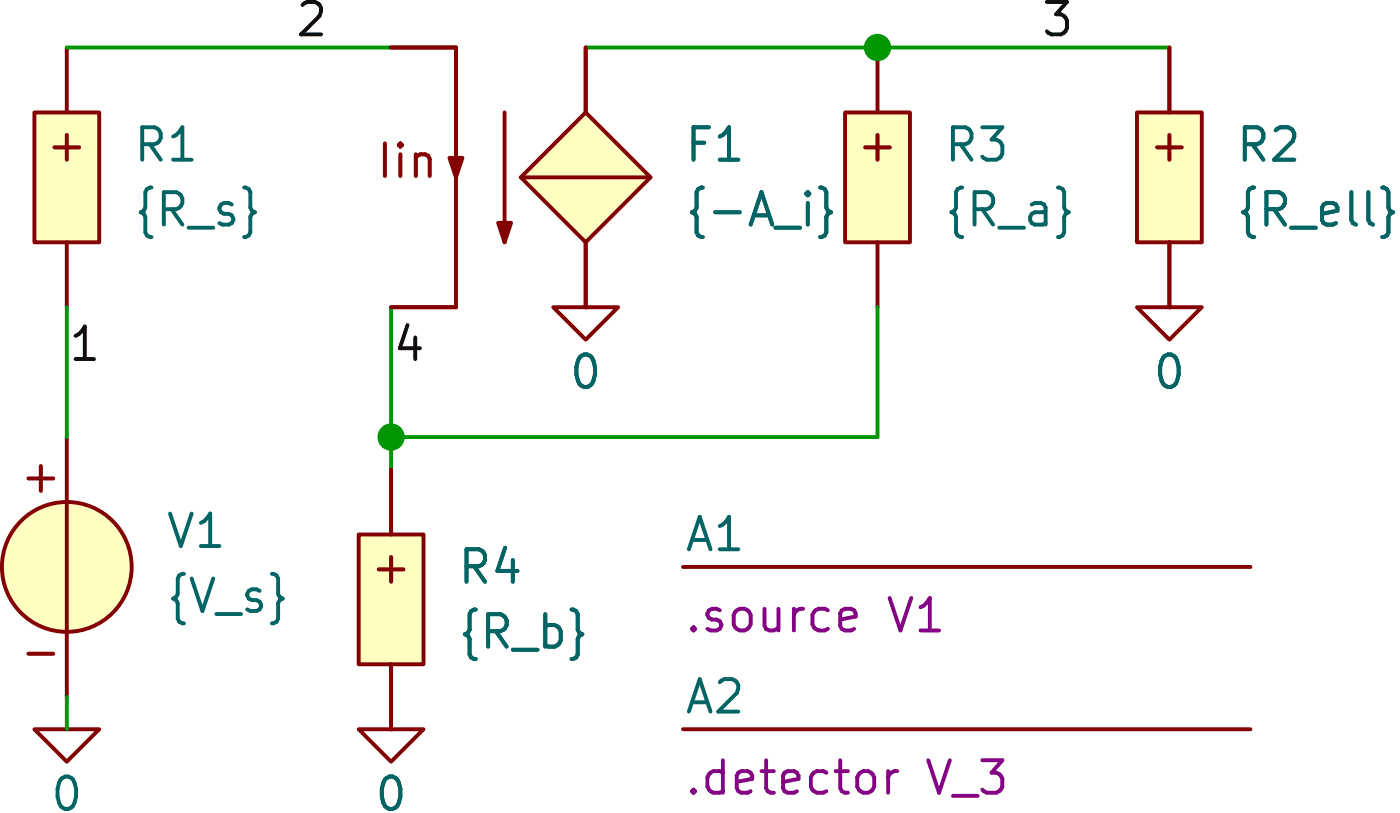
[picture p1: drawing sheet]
(kicad_sch
 (version 20231120)
 (generator "eeschema")
 (generator_version "8.0")
 (paper "A4")
 (title_block
  (title "vAmpBlackF"))
 (lib_symbols
  (symbol "SLiCAP:Command"
   (pin_numbers hide)
   (pin_names
    (offset 0) hide) (exclude_from_sim no) (in_bom yes) (on_board yes)
   (property "Reference" "A?" (at 0 1.27 0) (do_not_autoplace) (effects (font (size 1.27 1.27)) (justify left)))
   (property "Value" "" (at 0 -0.635 0) (effects (font (size 1.27 1.27)) (justify left) (hide yes)))
   (property "Footprint" "" (at 0 -1.27 0) (effects (font (size 1.27 1.27)) (justify left) (hide yes)))
   (property "Datasheet" "" (at 0 -1.27 0) (effects (font (size 1.27 1.27)) (justify left) (hide yes)))
   (property "Description" "SLiCAP command (.lib, .param, .model. subckt}" (at 23.114 -4.064 0) (effects (font (size 1.27 1.27)) (hide yes)))
   (property "command" "?" (at 0 -1.905 0) (do_not_autoplace) (effects (font (size 1.27 1.27)) (justify left)))
   (symbol "Command_0_1"
    (polyline (pts (xy 0 0) (xy 22.225 0)) (stroke (width 0) (type default)) (fill (type none)))))
  (symbol "SLiCAP:F"
   (pin_numbers hide)
   (pin_names
    (offset 0) hide) (exclude_from_sim no) (in_bom yes) (on_board yes)
   (property "Reference" "F?" (at 3.175 1.27 0) (effects (font (size 1.27 1.27)) (justify left)))
   (property "Value" "?" (at 3.175 -1.27 0) (show_name) (effects (font (size 1.27 1.27)) (justify left)))
   (property "Footprint" "" (at 0 -1.27 0) (effects (font (size 1.27 1.27)) (justify left) (hide yes)))
   (property "Datasheet" "" (at 0 -1.27 0) (effects (font (size 1.27 1.27)) (justify left) (hide yes)))
   (property "Description" "Current-controlled current source" (at 19.812 -5.842 0) (effects (font (size 1.27 1.27)) (hide yes)))
   (property "model" "F" (at 3.048 -3.556 0) (show_name) (effects (font (size 1.27 1.27)) (justify left) (hide yes)))
   (symbol "F_0_1"
    (polyline (pts (xy -5.08 0) (xy -5.08 5.08)) (stroke (width 0) (type solid)) (fill (type none)))
    (polyline (pts (xy -5.08 5.08) (xy -5.08 -5.08)) (stroke (width 0) (type default)) (fill (type none)))
    (polyline (pts (xy -3.175 -2.54) (xy -3.175 2.54)) (stroke (width 0) (type solid)) (fill (type none)))
    (polyline (pts (xy -2.54 0) (xy 2.54 0)) (stroke (width 0) (type solid)) (fill (type none)))
    (polyline (pts (xy -5.08 0) (xy -5.334 0.762) (xy -4.826 0.762) (xy -5.08 0)) (stroke (width 0) (type solid)) (fill (type outline)))
    (polyline (pts (xy -3.175 -2.54) (xy -3.429 -1.778) (xy -2.921 -1.778) (xy -3.175 -2.54)) (stroke (width 0) (type solid)) (fill (type outline))))
   (symbol "F_1_0"
    (pin power_out line (at 0 5.08 270) (length 2.54) (name "outP" (effects (font (size 1.27 1.27)))) (number "1" (effects (font (size 1.27 1.27)))))
    (pin power_out line (at 0 -5.08 90) (length 2.54) (name "outN" (effects (font (size 1.27 1.27)))) (number "2" (effects (font (size 1.27 1.27))))))
   (symbol "F_1_1"
    (polyline (pts (xy 0 2.54) (xy -2.54 0) (xy 0 -2.54) (xy 2.54 0) (xy 0 2.54)) (stroke (width 0) (type default)) (fill (type background)))
    (text "Iin" (at -6.985 0.635 0) (effects (font (size 1.27 1.27))))
    (pin input line (at -7.62 5.08 0) (length 2.54) (name "inp" (effects (font (size 1.27 1.27)))) (number "3" (effects (font (size 1.27 1.27)))))
    (pin input line (at -7.62 -5.08 0) (length 2.54) (name "inN" (effects (font (size 1.27 1.27)))) (number "4" (effects (font (size 1.27 1.27)))))))
  (symbol "SLiCAP:GND"
   (power)
   (pin_numbers hide)
   (pin_names
    (offset 0) hide) (exclude_from_sim no) (in_bom yes) (on_board yes)
   (property "Reference" "#0" (at 0 -5.08 0) (effects (font (size 1.27 1.27)) (hide yes)))
   (property "Value" "0" (at 0 -2.54 0) (do_not_autoplace) (effects (font (size 1.27 1.27))))
   (property "Footprint" "" (at 0 0 0) (effects (font (size 1.27 1.27)) (hide yes)))
   (property "Datasheet" "" (at 0 -10.16 0) (effects (font (size 1.27 1.27)) (hide yes)))
   (property "Description" "0V reference potential" (at 0 -7.62 0) (effects (font (size 1.27 1.27)) (hide yes)))
   (symbol "GND_0_1"
    (polyline (pts (xy -1.27 0) (xy 0 -1.27) (xy 1.27 0) (xy -1.27 0)) (stroke (width 0) (type default)) (fill (type none))))
   (symbol "GND_1_1"
    (pin power_in line (at 0 0 0) (length 0) (name "~" (effects (font (size 1.016 1.016)))) (number "1" (effects (font (size 1.016 1.016)))))))
  (symbol "SLiCAP:R"
   (pin_numbers hide)
   (pin_names
    (offset 1.016) hide) (exclude_from_sim no) (in_bom yes) (on_board yes)
   (property "Reference" "R?" (at 1.905 3.81 0) (effects (font (size 1.27 1.27)) (justify left)))
   (property "Value" "?" (at 1.905 1.905 0) (show_name) (effects (font (size 1.27 1.27)) (justify left)))
   (property "Footprint" "" (at 0.635 -3.175 0) (effects (font (size 1.27 1.27)) (hide yes)))
   (property "Datasheet" "" (at 0.635 -3.175 0) (effects (font (size 1.27 1.27)) (hide yes)))
   (property "Description" "Resistor (cannot have zero resistance)" (at 21.082 -5.842 0) (effects (font (size 1.27 1.27)) (hide yes)))
   (property "model" "R" (at 1.905 -3.81 0) (show_name) (effects (font (size 1.27 1.27)) (justify left) (hide yes)))
   (property "noisetemp" "0" (at 1.905 0 0) (show_name) (effects (font (size 1.27 1.27)) (justify left)))
   (property "noiseflow" "0" (at 15.24 0 0) (show_name) (effects (font (size 1.27 1.27)) (justify left)))
   (property "dcvar" "0" (at 1.905 -1.905 0) (show_name) (effects (font (size 1.27 1.27)) (justify left)))
   (property "dcvarlot" "0" (at 15.24 -1.905 0) (show_name) (effects (font (size 1.27 1.27)) (justify left)))
   (symbol "R_0_0"
    (text "+" (at 0 1.27 0) (effects (font (size 1.27 1.27)))))
   (symbol "R_1_0"
    (pin passive line (at 0 5.08 270) (length 2.54) (name "1" (effects (font (size 1.27 1.27)))) (number "1" (effects (font (size 1.27 1.27)))))
    (pin passive line (at 0 -5.08 90) (length 2.54) (name "2" (effects (font (size 1.27 1.27)))) (number "2" (effects (font (size 1.27 1.27))))))
   (symbol "R_1_1"
    (rectangle (start -1.27 2.54) (end 1.27 -2.54) (stroke (width 0) (type solid)) (fill (type background)))))
  (symbol "SLiCAP:V"
   (pin_numbers hide)
   (pin_names
    (offset 0) hide) (exclude_from_sim no) (in_bom yes) (on_board yes)
   (property "Reference" "V?" (at 3.175 4.445 0) (effects (font (size 1.27 1.27)) (justify left)))
   (property "Value" "?" (at 3.175 2.54 0) (show_name) (effects (font (size 1.27 1.27)) (justify left)))
   (property "Footprint" "" (at 0 -1.27 0) (effects (font (size 1.27 1.27)) (justify left) (hide yes)))
   (property "Datasheet" "" (at 0 -1.27 0) (effects (font (size 1.27 1.27)) (justify left) (hide yes)))
   (property "Description" "Independent voltage source" (at 16.51 -7.112 0) (effects (font (size 1.27 1.27)) (hide yes)))
   (property "noise" "0" (at 3.175 -3.175 0) (show_name) (effects (font (size 1.27 1.27)) (justify left)))
   (property "dc" "0" (at 3.175 0.635 0) (show_name) (effects (font (size 1.27 1.27)) (justify left)))
   (property "dcvar" "0" (at 3.175 -1.27 0) (show_name) (effects (font (size 1.27 1.27)) (justify left)))
   (property "model" "V" (at 3.175 -5.08 0) (show_name) (effects (font (size 1.27 1.27)) (justify left) (hide yes)))
   (symbol "V_0_0"
    (text "+" (at -1.016 3.556 0) (effects (font (size 1.27 1.27))))
    (text "-" (at -1.016 -3.302 0) (effects (font (size 1.27 1.27))))
    (pin power_out line (at 0 5.08 270) (length 2.54) (name "p" (effects (font (size 1.27 1.27)))) (number "1" (effects (font (size 1.27 1.27)))))
    (pin power_out line (at 0 -5.08 90) (length 2.54) (name "n" (effects (font (size 1.27 1.27)))) (number "2" (effects (font (size 1.27 1.27))))))
   (symbol "V_0_1"
    (polyline (pts (xy 0 2.54) (xy 0 -2.54)) (stroke (width 0) (type solid)) (fill (type none))))
   (symbol "V_1_0"
    (circle (center 0 0) (radius 2.54) (stroke (width 0) (type solid)) (fill (type background))))))
 (junction
  (at 41.91 49.53)
  (diameter 0)
  (color 0 0 0 0))
 (junction
  (at 60.96 34.29)
  (diameter 0)
  (color 0 0 0 0))
 (wire
  (pts (xy 29.21 49.53) (xy 29.21 44.45))
  (stroke (width 0) (type default)))
 (wire
  (pts (xy 60.96 34.29) (xy 72.39 34.29))
  (stroke (width 0) (type default)))
 (wire
  (pts (xy 60.96 44.45) (xy 60.96 49.53))
  (stroke (width 0) (type default)))
 (wire
  (pts (xy 29.21 34.29) (xy 41.91 34.29))
  (stroke (width 0) (type default)))
 (wire
  (pts (xy 49.53 34.29) (xy 60.96 34.29))
  (stroke (width 0) (type default)))
 (wire
  (pts (xy 41.91 44.45) (xy 41.91 49.53))
  (stroke (width 0) (type default)))
 (wire
  (pts (xy 41.91 49.53) (xy 41.91 50.8))
  (stroke (width 0) (type default)))
 (wire
  (pts (xy 60.96 49.53) (xy 41.91 49.53))
  (stroke (width 0) (type default)))
 (wire
  (pts (xy 29.21 60.96) (xy 29.21 59.69))
  (stroke (width 0) (type default)))
 (label "2"
  (at 38.1 34.29 0)
  (fields_autoplaced yes)
  (effects (font (size 1.27 1.27)) (justify left bottom)))
 (label "1"
  (at 29.21 46.99 0)
  (fields_autoplaced yes)
  (effects (font (size 1.27 1.27)) (justify left bottom)))
 (label "4"
  (at 41.91 46.99 0)
  (fields_autoplaced yes)
  (effects (font (size 1.27 1.27)) (justify left bottom)))
 (label "3"
  (at 67.31 34.29 0)
  (fields_autoplaced yes)
  (effects (font (size 1.27 1.27)) (justify left bottom)))
 (symbol
  (lib_id "SLiCAP:R")
  (at 41.91 55.88 0)
  (unit 1)
  (exclude_from_sim no)
  (in_bom yes)
  (on_board yes)
  (dnp no)
  (fields_autoplaced yes)
  (property "Reference" "R4" (at 44.45 54.6099 0) (effects (font (size 1.27 1.27)) (justify left)))
  (property "Value" "{R_b}" (at 44.45 57.1499 0) (effects (font (size 1.27 1.27)) (justify left)))
  (property "Footprint" "" (at 42.545 59.055 0) (effects (font (size 1.27 1.27)) (hide yes)))
  (property "Datasheet" "" (at 42.545 59.055 0) (effects (font (size 1.27 1.27)) (hide yes)))
  (property "Description" "Resistor (cannot have zero resistance)" (at 62.992 61.722 0) (effects (font (size 1.27 1.27)) (hide yes)))
  (property "model" "R" (at 43.815 59.69 0) (show_name yes) (effects (font (size 1.27 1.27)) (justify left) (hide yes)))
  (property "noisetemp" "0" (at 44.45 54.6099 0) (show_name yes) (effects (font (size 1.27 1.27)) (justify left) (hide yes)))
  (property "noiseflow" "0" (at 44.45 57.1499 0) (show_name yes) (effects (font (size 1.27 1.27)) (justify left) (hide yes)))
  (property "dcvar" "0" (at 44.45 59.6899 0) (show_name yes) (effects (font (size 1.27 1.27)) (justify left) (hide yes)))
  (property "dcvarlot" "0" (at 44.45 62.2299 0) (show_name yes) (effects (font (size 1.27 1.27)) (justify left) (hide yes)))
  (pin "1")
  (pin "2"))
 (symbol
  (lib_id "SLiCAP:R")
  (at 29.21 39.37 0)
  (unit 1)
  (exclude_from_sim no)
  (in_bom yes)
  (on_board yes)
  (dnp no)
  (fields_autoplaced yes)
  (property "Reference" "R1" (at 31.75 38.0999 0) (effects (font (size 1.27 1.27)) (justify left)))
  (property "Value" "{R_s}" (at 31.75 40.6399 0) (effects (font (size 1.27 1.27)) (justify left)))
  (property "Footprint" "" (at 29.845 42.545 0) (effects (font (size 1.27 1.27)) (hide yes)))
  (property "Datasheet" "" (at 29.845 42.545 0) (effects (font (size 1.27 1.27)) (hide yes)))
  (property "Description" "Resistor (cannot have zero resistance)" (at 50.292 45.212 0) (effects (font (size 1.27 1.27)) (hide yes)))
  (property "model" "R" (at 31.115 43.18 0) (show_name yes) (effects (font (size 1.27 1.27)) (justify left) (hide yes)))
  (property "noisetemp" "0" (at 31.75 38.0999 0) (show_name yes) (effects (font (size 1.27 1.27)) (justify left) (hide yes)))
  (property "noiseflow" "0" (at 31.75 40.6399 0) (show_name yes) (effects (font (size 1.27 1.27)) (justify left) (hide yes)))
  (property "dcvar" "0" (at 31.75 43.1799 0) (show_name yes) (effects (font (size 1.27 1.27)) (justify left) (hide yes)))
  (property "dcvarlot" "0" (at 31.75 45.7199 0) (show_name yes) (effects (font (size 1.27 1.27)) (justify left) (hide yes)))
  (pin "1")
  (pin "2"))
 (symbol
  (lib_id "SLiCAP:R")
  (at 60.96 39.37 0)
  (unit 1)
  (exclude_from_sim no)
  (in_bom yes)
  (on_board yes)
  (dnp no)
  (fields_autoplaced yes)
  (property "Reference" "R3" (at 63.5 38.0999 0) (effects (font (size 1.27 1.27)) (justify left)))
  (property "Value" "{R_a}" (at 63.5 40.6399 0) (effects (font (size 1.27 1.27)) (justify left)))
  (property "Footprint" "" (at 61.595 42.545 0) (effects (font (size 1.27 1.27)) (hide yes)))
  (property "Datasheet" "" (at 61.595 42.545 0) (effects (font (size 1.27 1.27)) (hide yes)))
  (property "Description" "Resistor (cannot have zero resistance)" (at 82.042 45.212 0) (effects (font (size 1.27 1.27)) (hide yes)))
  (property "model" "R" (at 62.865 43.18 0) (show_name yes) (effects (font (size 1.27 1.27)) (justify left) (hide yes)))
  (property "noisetemp" "0" (at 63.5 38.0999 0) (show_name yes) (effects (font (size 1.27 1.27)) (justify left) (hide yes)))
  (property "noiseflow" "0" (at 63.5 40.6399 0) (show_name yes) (effects (font (size 1.27 1.27)) (justify left) (hide yes)))
  (property "dcvar" "0" (at 63.5 43.1799 0) (show_name yes) (effects (font (size 1.27 1.27)) (justify left) (hide yes)))
  (property "dcvarlot" "0" (at 63.5 45.7199 0) (show_name yes) (effects (font (size 1.27 1.27)) (justify left) (hide yes)))
  (pin "1")
  (pin "2"))
 (symbol
  (lib_id "SLiCAP:GND")
  (at 41.91 60.96 0)
  (unit 1)
  (exclude_from_sim no)
  (in_bom yes)
  (on_board yes)
  (dnp no)
  (fields_autoplaced yes)
  (property "Reference" "#03" (at 41.91 66.04 0) (effects (font (size 1.27 1.27)) (hide yes)))
  (property "Value" "0" (at 41.91 63.5 0) (do_not_autoplace yes) (effects (font (size 1.27 1.27))))
  (property "Footprint" "" (at 41.91 60.96 0) (effects (font (size 1.27 1.27)) (hide yes)))
  (property "Datasheet" "" (at 41.91 71.12 0) (effects (font (size 1.27 1.27)) (hide yes)))
  (property "Description" "0V reference potential" (at 41.91 68.58 0) (effects (font (size 1.27 1.27)) (hide yes)))
  (pin "1"))
 (symbol
  (lib_id "SLiCAP:Command")
  (at 53.34 60.96 0)
  (unit 1)
  (exclude_from_sim no)
  (in_bom yes)
  (on_board yes)
  (dnp no)
  (fields_autoplaced yes)
  (property "Reference" "A2" (at 53.34 59.69 0) (do_not_autoplace yes) (effects (font (size 1.27 1.27)) (justify left)))
  (property "Value" "~" (at 53.34 61.595 0) (effects (font (size 1.27 1.27)) (justify left) (hide yes)))
  (property "Footprint" "" (at 53.34 62.23 0) (effects (font (size 1.27 1.27)) (justify left) (hide yes)))
  (property "Datasheet" "" (at 53.34 62.23 0) (effects (font (size 1.27 1.27)) (justify left) (hide yes)))
  (property "Description" "SLiCAP command (.lib, .param, .model. subckt}" (at 76.454 65.024 0) (effects (font (size 1.27 1.27)) (hide yes)))
  (property "command" ".detector V_3" (at 53.34 62.865 0) (do_not_autoplace yes) (effects (font (size 1.27 1.27)) (justify left))))
 (symbol
  (lib_id "SLiCAP:GND")
  (at 72.39 44.45 0)
  (unit 1)
  (exclude_from_sim no)
  (in_bom yes)
  (on_board yes)
  (dnp no)
  (fields_autoplaced yes)
  (property "Reference" "#04" (at 72.39 49.53 0) (effects (font (size 1.27 1.27)) (hide yes)))
  (property "Value" "0" (at 72.39 46.99 0) (do_not_autoplace yes) (effects (font (size 1.27 1.27))))
  (property "Footprint" "" (at 72.39 44.45 0) (effects (font (size 1.27 1.27)) (hide yes)))
  (property "Datasheet" "" (at 72.39 54.61 0) (effects (font (size 1.27 1.27)) (hide yes)))
  (property "Description" "0V reference potential" (at 72.39 52.07 0) (effects (font (size 1.27 1.27)) (hide yes)))
  (pin "1"))
 (symbol
  (lib_id "SLiCAP:V")
  (at 29.21 54.61 0)
  (unit 1)
  (exclude_from_sim no)
  (in_bom yes)
  (on_board yes)
  (dnp no)
  (fields_autoplaced yes)
  (property "Reference" "V1" (at 33.02 53.2129 0) (effects (font (size 1.27 1.27)) (justify left)))
  (property "Value" "{V_s}" (at 33.02 55.7529 0) (effects (font (size 1.27 1.27)) (justify left)))
  (property "Footprint" "" (at 29.21 55.88 0) (effects (font (size 1.27 1.27)) (justify left) (hide yes)))
  (property "Datasheet" "" (at 29.21 55.88 0) (effects (font (size 1.27 1.27)) (justify left) (hide yes)))
  (property "Description" "Independent voltage source" (at 45.72 61.722 0) (effects (font (size 1.27 1.27)) (hide yes)))
  (property "noise" "0" (at 33.02 54.4829 0) (show_name yes) (effects (font (size 1.27 1.27)) (justify left) (hide yes)))
  (property "dc" "0" (at 33.02 57.0229 0) (show_name yes) (effects (font (size 1.27 1.27)) (justify left) (hide yes)))
  (property "dcvar" "0" (at 33.02 59.5629 0) (show_name yes) (effects (font (size 1.27 1.27)) (justify left) (hide yes)))
  (property "model" "V" (at 32.385 59.69 0) (show_name yes) (effects (font (size 1.27 1.27)) (justify left) (hide yes)))
  (pin "2")
  (pin "1"))
 (symbol
  (lib_id "SLiCAP:F")
  (at 49.53 39.37 0)
  (unit 1)
  (exclude_from_sim no)
  (in_bom yes)
  (on_board yes)
  (dnp no)
  (fields_autoplaced yes)
  (property "Reference" "F1" (at 53.34 38.0999 0) (effects (font (size 1.27 1.27)) (justify left)))
  (property "Value" "{-A_i}" (at 53.34 40.6399 0) (effects (font (size 1.27 1.27)) (justify left)))
  (property "Footprint" "" (at 49.53 40.64 0) (effects (font (size 1.27 1.27)) (justify left) (hide yes)))
  (property "Datasheet" "" (at 49.53 40.64 0) (effects (font (size 1.27 1.27)) (justify left) (hide yes)))
  (property "Description" "Current-controlled current source" (at 69.342 45.212 0) (effects (font (size 1.27 1.27)) (hide yes)))
  (property "model" "F" (at 52.578 42.926 0) (show_name yes) (effects (font (size 1.27 1.27)) (justify left) (hide yes)))
  (pin "2")
  (pin "3")
  (pin "1")
  (pin "4"))
 (symbol
  (lib_id "SLiCAP:GND")
  (at 49.53 44.45 0)
  (unit 1)
  (exclude_from_sim no)
  (in_bom yes)
  (on_board yes)
  (dnp no)
  (fields_autoplaced yes)
  (property "Reference" "#02" (at 49.53 49.53 0) (effects (font (size 1.27 1.27)) (hide yes)))
  (property "Value" "0" (at 49.53 46.99 0) (do_not_autoplace yes) (effects (font (size 1.27 1.27))))
  (property "Footprint" "" (at 49.53 44.45 0) (effects (font (size 1.27 1.27)) (hide yes)))
  (property "Datasheet" "" (at 49.53 54.61 0) (effects (font (size 1.27 1.27)) (hide yes)))
  (property "Description" "0V reference potential" (at 49.53 52.07 0) (effects (font (size 1.27 1.27)) (hide yes)))
  (pin "1"))
 (symbol
  (lib_id "SLiCAP:R")
  (at 72.39 39.37 0)
  (unit 1)
  (exclude_from_sim no)
  (in_bom yes)
  (on_board yes)
  (dnp no)
  (fields_autoplaced yes)
  (property "Reference" "R2" (at 74.93 38.0999 0) (effects (font (size 1.27 1.27)) (justify left)))
  (property "Value" "{R_ell}" (at 74.93 40.6399 0) (effects (font (size 1.27 1.27)) (justify left)))
  (property "Footprint" "" (at 73.025 42.545 0) (effects (font (size 1.27 1.27)) (hide yes)))
  (property "Datasheet" "" (at 73.025 42.545 0) (effects (font (size 1.27 1.27)) (hide yes)))
  (property "Description" "Resistor (cannot have zero resistance)" (at 93.472 45.212 0) (effects (font (size 1.27 1.27)) (hide yes)))
  (property "model" "R" (at 74.295 43.18 0) (show_name yes) (effects (font (size 1.27 1.27)) (justify left) (hide yes)))
  (property "noisetemp" "0" (at 74.93 38.0999 0) (show_name yes) (effects (font (size 1.27 1.27)) (justify left) (hide yes)))
  (property "noiseflow" "0" (at 74.93 40.6399 0) (show_name yes) (effects (font (size 1.27 1.27)) (justify left) (hide yes)))
  (property "dcvar" "0" (at 74.93 43.1799 0) (show_name yes) (effects (font (size 1.27 1.27)) (justify left) (hide yes)))
  (property "dcvarlot" "0" (at 74.93 45.7199 0) (show_name yes) (effects (font (size 1.27 1.27)) (justify left) (hide yes)))
  (pin "1")
  (pin "2"))
 (symbol
  (lib_id "SLiCAP:GND")
  (at 29.21 60.96 0)
  (unit 1)
  (exclude_from_sim no)
  (in_bom yes)
  (on_board yes)
  (dnp no)
  (fields_autoplaced yes)
  (property "Reference" "#01" (at 29.21 66.04 0) (effects (font (size 1.27 1.27)) (hide yes)))
  (property "Value" "0" (at 29.21 63.5 0) (do_not_autoplace yes) (effects (font (size 1.27 1.27))))
  (property "Footprint" "" (at 29.21 60.96 0) (effects (font (size 1.27 1.27)) (hide yes)))
  (property "Datasheet" "" (at 29.21 71.12 0) (effects (font (size 1.27 1.27)) (hide yes)))
  (property "Description" "0V reference potential" (at 29.21 68.58 0) (effects (font (size 1.27 1.27)) (hide yes)))
  (pin "1"))
 (symbol
  (lib_id "SLiCAP:Command")
  (at 53.34 54.61 0)
  (unit 1)
  (exclude_from_sim no)
  (in_bom yes)
  (on_board yes)
  (dnp no)
  (fields_autoplaced yes)
  (property "Reference" "A1" (at 53.34 53.34 0) (do_not_autoplace yes) (effects (font (size 1.27 1.27)) (justify left)))
  (property "Value" "~" (at 53.34 55.245 0) (effects (font (size 1.27 1.27)) (justify left) (hide yes)))
  (property "Footprint" "" (at 53.34 55.88 0) (effects (font (size 1.27 1.27)) (justify left) (hide yes)))
  (property "Datasheet" "" (at 53.34 55.88 0) (effects (font (size 1.27 1.27)) (justify left) (hide yes)))
  (property "Description" "SLiCAP command (.lib, .param, .model. subckt}" (at 76.454 58.674 0) (effects (font (size 1.27 1.27)) (hide yes)))
  (property "command" ".source V1" (at 53.34 56.515 0) (do_not_autoplace yes) (effects (font (size 1.27 1.27)) (justify left))))
 (sheet_instances
  (path ""
   (page "1"))))
